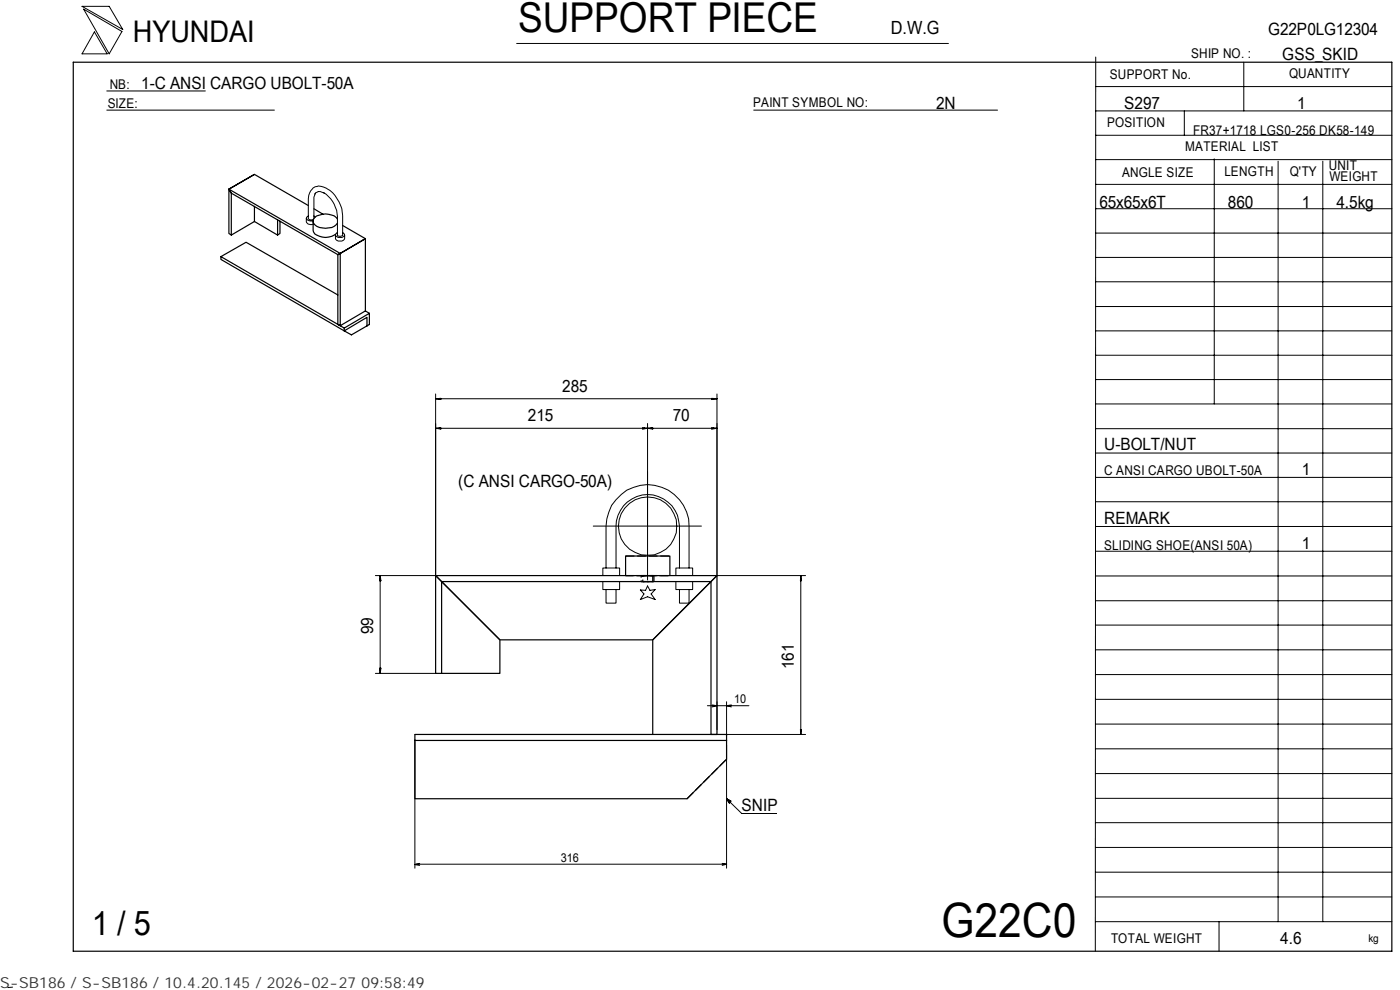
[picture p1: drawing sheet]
<svg xmlns="http://www.w3.org/2000/svg" width="297mm" height="210mm" viewBox="0 0 297 210" stroke-linecap="round" stroke-linejoin="round" font-family="sans-serif">
<g fill="none" stroke="#000" stroke-width=".21">
<path d="M17.4 1.3h5.8l2.8 5zM17.7 1.9l8.2 4.8-2.7 4.7zM20 6.8l2.7 4.6h-5.3zM22.7 19.3h20.9M109.6 9.2h91.6M232.5 18.4h62.8M232.5 12.1l-.1 189.7M263.9 13.2v10.3M22.7 23.4h35.5M159.9 23.4h51.7M232.5 39.1h62.8M232.5 33.9h62.8"/>
<path d="M232.5 28.7h62.8M232.5 23.5h62.8M251.3 23.5v5.2M257.6 33.7v52M271.2 34.2v161.3M280.6 34.2v161.3M65 46.3v.8a1.17 1.17 0 0 0 1.4 .5M65.4 45.8l-.4 .5a1.17 1.17 0 0 0 1.4 .5M66.6 45.8l.3 .2M68.7 40.9a6.3 6.3 0 0 1 2.9 5v4l.7 .2 .4-.2v-4.2a6.6 6.6 0 0 0-4.6-6.2 2.18 2.18 0 0 0-2.6 2l-.1 4.9a.78 .78 0 0 0 1.2 0v-4.6l.3-.8M68.8 41a1.36 1.36 0 0 0-2 .1M71.2 49.9v.7a1.19 1.19 0 0 0 1.9 0v-.7"/>
<path d="M71.6 49.4a.46 .46 0 0 0-.4 .3 .46 .46 0 0 0 .2 .5 1.14 1.14 0 0 0 1.7-.3l-.4-.5M232.5 59.8h62.8M232.5 54.6h62.8M232.5 49.4h62.8M232.5 44.3h62.8M232.5 75.3h62.8M232.5 70.2h62.8M232.5 65h62.8M92.4 83.6v38.5h-12.8M92.4 84.6l1.1-.1v.2zM92.4 84.6h59.7M92.4 90.8h1.1v.2z"/>
<path d="M93.2 84.5v.2M93.2 90.8v.1M136.4 90.8h1l-1 .2zM136.7 90.8v.1M137.4 90.8h1.1v.2zM137.4 89.8v33.2M138.1 90.8v.1M151 90.8h1.1l-1.1 .2zM151 84.5l1.1 .1-1.1 .1zM151.3 84.5v.2M151.3 90.8v.1M152.1 83.6v38.5h18.8"/>
<path d="M152.1 90.8h-59.7M232.5 96.1h62.8M232.5 90.9h62.8M232.5 85.7h62.8M232.5 80.5h62.8M125.9 111.6h22.9M232.5 101.3h62.8M232.5 116.9h62.8M232.5 111.7h62.8M232.5 106.4h62.8M80.6 122.8h.1M80.7 122.1l.1 1.1h-.2z"/>
<path d="M80.7 122.1v20.7M127.9 123.3v1.7h3.6v-1.7M127.9 122.1v-1.6h3.6v1.6M128.6 120.5v-8.9a8.8 8.8 0 0 1 8.8-8.8 8.8 8.8 0 0 1 8.8 8.8v8.9M128.6 125v2.9h2.1v-2.9M130.7 120.5v-8.9a6.7 6.7 0 0 1 6.7-6.7 6.7 6.7 0 0 1 6.8 6.7v8.9M135.9 125.1l1.1 .1 .4-.9 .5 .9 1.1-.2-.9 1 .9 1.2-1.6-.6-1.5 .6 .7-1.2zM143.4 123.3v1.7h3.5v-1.7M143.4 122.1v-1.6h3.5v1.6M144.2 125v2.9h2v-2.9M169.8 122.8h.2M169.9 122.1l.1 1.1h-.2z"/>
<path d="M169.9 122.1v33.7M232.5 137.8h62.8M232.5 132.6h62.8M232.5 122.2h62.8M232.5 127.4h62.8M79.6 142.8h12.8M80.6 141.7h.2l-.1 1.1zM80.6 142.1h.1M88 156.9v27.2M88 155.8h82.9M150.1 149.7h8.8M151.1 149.5l1 .2-1 .2"/>
<path d="M152.1 148.8v6M154.1 148.8v7.2M154.1 158.1v26M155.2 149.5l-1.1 .2 1.1 .2M169.8 154.8h.2l-.1 1zM169.8 155.1h.2M232.5 158.8h62.8M232.5 153.6h62.8M232.5 148.3h62.8M232.5 143.1h62.8M154.1 169.4l1 .5-.4 .4zM154.1 169.4l3.2 3.1"/>
<path d="M157.3 172.5h7.6M232.5 179.7h62.8M232.5 174.5h62.8M232.5 169.3h62.8M232.5 164.1h62.8M88 183.3h66.1M89 183.1l-1 .3 1 .1M153.2 183.1l.9 .2M154.1 183.3l-.9 .2M232.5 195.5h62.8M232.5 190.2h62.8M232.5 185h62.8"/>
<path d="M258.6 195.5v6.3M2.7 209.4l-1 .1"/>
<circle cx="137.4" cy="111.6" r="6.2"/>
</g>
<g fill="none" stroke="#000" stroke-width=".25">
<path d="M15.5 13.2h279.8v188.6h-279.8zM54 37l-5.4 3.1 .5 .9 22.6 13 .5-.2-23.6-13.7 5.4-3.1 11.4 6.6M46.9 54.4v.6l26.1 15.2 4.9-2.9v1.9M54 43.8v3.2l4.9 2.9M54 47l-4.9 2.9v-8.9l-.5-.9v9.4l.5 .4M58.9 46.6v3.3l.5-.4v-2.6M66.4 46.9v1.9a1.46 1.46 0 0 0 1.4 1.3 3.7 3.7 0 0 0 3.4-.4M66.6 44.3l1.9 1.2M71.6 46.5a3.4 3.4 0 0 0-3.8-.9 1.24 1.24 0 0 0-1.3 1 1.24 1.24 0 0 0 .7 1.4 4 4 0 0 0 4.1-.3l.3-.4M71.6 49.3l-.1 .1M72.7 47.8l4.8 2.8-5.8 3.4v14.8l.5 .3v-15.3l5.3-3.2v15.3l-5.3 3.2M71.7 62.6l-19.5-11.2-5.3 3 26.1 15.2v.6l1.6 .8 3.8-2.2v-2.3"/>
<path d="M77.5 65.9l.9 .6-5.4 3.1M132.7 122.1v-4.2h9.4v4.2M88 157v12.4h57.8l8.3-8.4v-4M88 155.8h66.1v1.2h-66.1zM93.7 142.8h-1.3v-20.7l13.7 13.6v7.1h-12.4v-19.5l-1.3-1.2h59.7l-13.6 13.6h-32.4l-12.4-12.4h57.1v32.5h1.3v-33.7l-13.6 13.6v20.1"/>
</g>
<path d="M136.4 122.1h2.1M138.5 123.3h-2.1" fill="none" stroke="#000" stroke-width=".25" stroke-dasharray="1.2 .3" stroke-linecap="butt"/>
<path d="M132.7 117.9h9.4M132.7 122.1h9.4h-9.4M138 122.1h.5v1.2h-2.1v-1.2h1.6M138.6 122.1l.1 1.2h-2.7v-1.2h2.6M145.8 169.4l8.3-8.4" fill="none" stroke="#000" stroke-width=".25" stroke-dasharray="1.9 .6" stroke-linecap="butt"/>
<path d="M136 122.1h2.7M138.7 123.3h-2.7" fill="none" stroke="#000" stroke-width=".25" stroke-dasharray="1.5 .5" stroke-linecap="butt"/>
<path d="M154.3 169.5h.8v.8h-.8z" fill="#000"/>
<text font-size="10" x="199.7" y="198.6">G22C0</text>
<text font-size="8.7" x="109.9" y="6.9">SUPPORT PIECE</text>
<text font-size="7.2" x="19.5" y="198.3">1 / 5</text>
<text font-size="6.3" x="28.2" y="8.9">HYUNDAI</text>
<text font-size="3.9" x="189" y="7.3">D.W.G</text>
<g font-size="3.6">
<text x="269.1" y="7.5">G22P0LG12304</text>
<text x="272" y="12.7">GSS_SKID</text>
<text x="30" y="19">1-C ANSI CARGO UBOLT-50A</text>
<text x="198.6" y="23.1">2N</text>
<text x="238.5" y="23.1">S297</text>
<text x="275.2" y="23.1">1</text>
<text x="233.3" y="44.1">65x65x6T</text>
<text x="260.5" y="44.1">860</text>
<text x="276.2" y="44.1">1</text>
<text x="283.5" y="44.1">4.5kg</text>
<text x="119.3" y="83.1">285</text>
<text x="112" y="89.3">215</text>
<text x="142.7" y="89.3">70</text>
<text x="234.3" y="95.4">U-BOLT/NUT</text>
<text x="276.2" y="100.7">1</text>
<text x="97.2" y="103.2">(C ANSI CARGO-50A)</text>
<text x="234.3" y="111.2">REMARK</text>
<text x="276.2" y="116.4">1</text>
<text x="79.2" y="134.5" transform="rotate(-90 79.2 134.5)">99</text>
<text x="168.4" y="141.9" transform="rotate(-90 168.4 141.9)">161</text>
<text x="157.3" y="172">SNIP</text>
<text x="271.6" y="200.2">4.6</text>
</g>
<text font-size="3.2" fill="#323232" x="0" y="209.6">S-SB186 / S-SB186 / 10.4.20.145 / 2026-02-27 09:58:49</text>
<g font-size="2.8">
<text x="235.5" y="16.7">SUPPORT No.</text>
<text x="252.7" y="12.3">SHIP NO. :</text>
<text x="273.5" y="16.5">QUANTITY</text>
<text x="22.9" y="22.9">SIZE:</text>
<text x="23.3" y="18.8">NB:</text>
<text x="159.8" y="22.6">PAINT SYMBOL NO:</text>
<text x="234.9" y="27">POSITION</text>
<text x="253.2" y="28.5">FR37+1718 LGS0-256 DK58-149</text>
<text x="251.5" y="32">MATERIAL LIST</text>
<text x="238.1" y="37.5">ANGLE SIZE</text>
<text x="259.8" y="37.4">LENGTH</text>
<text x="273.6" y="37.4">Q'TY</text>
<text x="281.9" y="36.1">UNIT</text>
<text x="282" y="38.4">WEIGHT</text>
<text x="234.3" y="100.8">C ANSI CARGO UBOLT-50A</text>
<text x="234.3" y="116.6">SLIDING SHOE(ANSI 50A)</text>
<text x="235.7" y="200">TOTAL WEIGHT</text>
</g>
<g font-size="2.6">
<text x="155.8" y="149.2">10</text>
<text x="119" y="182.8">316</text>
</g>
<text font-size="2.3" x="290.3" y="199.9">kg</text>
</svg>
